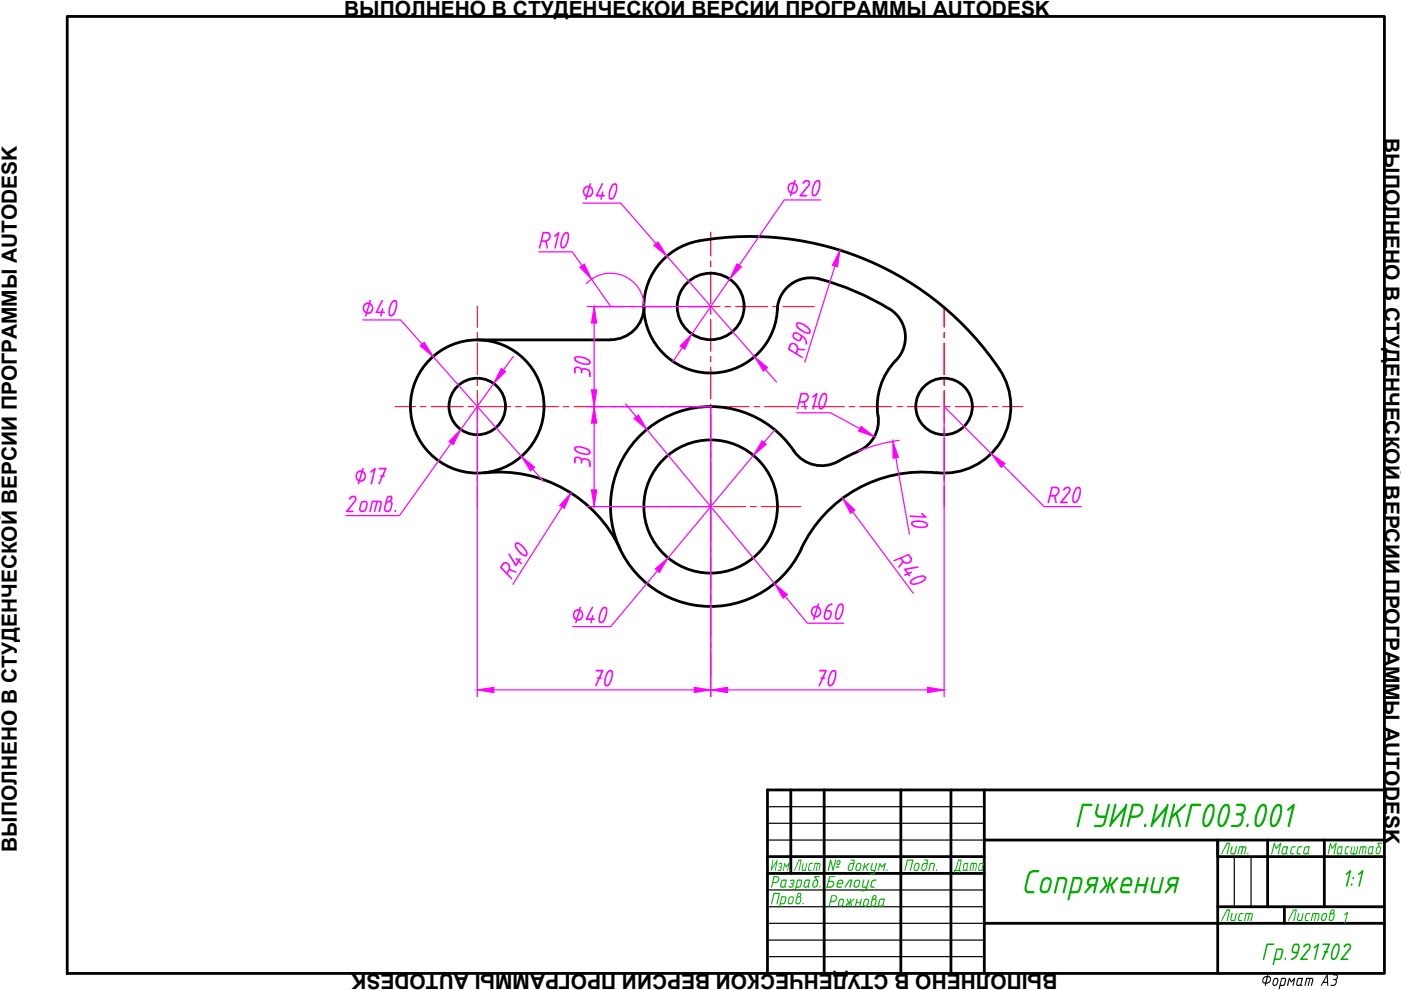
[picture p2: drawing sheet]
<svg xmlns="http://www.w3.org/2000/svg" width="297mm" height="210mm" viewBox="0 0 297 210" stroke-linecap="round" stroke-linejoin="round" font-family="sans-serif">
<!-- layer: 0 -->
<g fill="none" stroke="#000" stroke-width=".59">
<path d="M14.3 3.5h279.2v202.9h-279.2zM101.2 72.1h28.3M136.6 65a7.1 7.1 0 0 1-7.1 7M164.8 65a14.1 14.1 0 0 1-13.3 14.1 14.1 14.1 0 0 1-14.8-12.5 14.1 14.1 0 0 1 11.6-15.5 63.7 63.7 0 0 1 63.6 27.2M188.5 65.5a54.7 54.7 0 0 0-15.6-6.5 7.1 7.1 0 0 0-8.1 6.6M188.6 65.5a7 7 0 0 1 1.4 10.9M189.9 76.4a14.1 14.1 0 0 0-3.8 11.8M211.9 78.3a14.1 14.1 0 0 1 .4 15.2 14.1 14.1 0 0 1-13.7 6.7M168.3 95.6a7.1 7.1 0 0 0 9.5 2.2M168.3 95.6a21.2 21.2 0 0 0-32.4-3.4 21.2 21.2 0 0 0 2.5 32.5 21.2 21.2 0 0 0 31.5-8.3M181.9 95.7l-4.2 2.1M186.2 88.2a7 7 0 0 1-4.3 7.5"/>
<path d="M102.7 100.3a28.3 28.3 0 0 1 28.8 16.1M198.6 100.3a28.3 28.3 0 0 0-28.7 16.1M167.7 167.5v17.7M174.7 167.5v38.9M191 167.5v38.9M201.6 167.5v38.9M208.7 167.5v38.9M208.7 178.1h84.8M268.8 178.1v14.1M280.8 178.1v14.1M293.5 167.5h-130.8v38.9M162.7 181.6h46"/>
<path d="M162.7 185.2h46M208.7 195.8h84.8M258.2 192.2h35.3M293.5 181.6h-35.3v-3.5v28.3"/>
<circle cx="150.7" cy="65" r="7.1"/>
<circle cx="101.2" cy="86.2" r="6"/>
<circle cx="101.2" cy="86.2" r="14.1"/>
<circle cx="200.2" cy="86.2" r="6"/>
<circle cx="150.7" cy="107.4" r="14.1"/>
</g>
<path d="M162.7 171h46M162.7 174.6h46M162.7 178.1h46M162.7 188.7h46M162.7 192.2h46M162.7 199.3h46M162.7 195.8h46M261.7 181.6v10.6M265.2 181.6v10.6M162.7 202.8h46" fill="none" stroke="#000" stroke-width=".25"/>
<path d="M183.2 149.5h.1" fill="none" stroke="#f00" stroke-width=".21"/>
<g fill="none" stroke="#f00" stroke-width=".25">
<path d="M150.7 49.2v5.1M150.7 55.4v1.1M150.7 57.6v6.8M101.2 65v4.4M101.2 70.5v1.1M101.2 72.7v6.8M126 65h6.4M133.5 65h1.2M135.8 65h6.8M143.7 65h1.1M145.9 65h6.7M150.7 65.5v1.1"/>
<path d="M150.7 67.7v6.8M150.7 75.6v1.1M150.7 77.8v6.8M153.8 65h1.1M156 65h6.8M200.2 65v4.4M200.2 70.5v1.1M200.2 72.7v6.8M83.8 86.2h4.2M89.2 86.2h1.1M91.4 86.2h6.8M99.3 86.2h1.1"/>
<path d="M101.2 80.6v1.1M101.2 82.8v6.7M101.2 90.7v1.1M101.2 92.9v6.8M101.5 86.2h6.7M109.4 86.2h1.1M111.6 86.2h6.7M119.5 86.2h1.1M121.7 86.2h6.8M129.6 86.2h1.1M131.8 86.2h6.7M139.7 86.2h1.1"/>
<path d="M141.9 86.2h6.8M149.8 86.2h1.1M150.7 85.7v1.1M150.7 87.9v6.8M150.7 95.8v1.1M150.7 98.1v6.7M152 86.2h6.8M159.9 86.2h1.1M162.1 86.2h6.8M180.1 86.2h1.1M182.3 86.2h6.8M190.2 86.2h1.1"/>
<path d="M192.4 86.2h6.8M200.2 80.6v1.1M200.2 82.8v6.7M200.2 90.7v1.1M200.2 92.9v6.8M200.3 86.2h1.1M202.6 86.2h6.7M210.4 86.2h1.1M212.6 86.2h4.3M101.2 100.8v1.1M101.2 103.1v4.3M129.5 107.4h8.4"/>
<path d="M139 107.4h1.1M141.2 107.4h6.7M149.1 107.4h1.1M150.7 105.9v1.1M150.7 108.1v6.8M150.7 116v1.1M150.7 118.3v6.7M151.3 107.4h6.8M159.2 107.4h1.1M161.4 107.4h8.4M200.2 100.8v1.1M200.2 103.1v4.3"/>
<path d="M150.7 126.1v1.1M150.7 128.3v6.8M150.7 136.2v1.1M150.7 138.4v5.1"/>
</g>
<g fill="none" stroke="#f0f" stroke-width=".25">
<path d="M114.2 53.4h7.2l2 2.9M123.6 43.1h8l7.5 8.6M125.4 59.2l4.1 5.8M141.4 54.3l18.6 21.4M154.7 59.2l-8 11.6M174 42.4h-7.7l-9.6 13.9M177 56.4l-6.4 20.4M76.9 67.8h8l4.6 5.2M91.8 75.6l18.8 21.2M108.8 75.6l-2 2.8M124.3 60.1a7.1 7.1 0 0 1 7.8-1.7 7.1 7.1 0 0 1 4.5 6.6M124.5 65h26.2"/>
<path d="M126 68.5v14.1M144.7 73.7l-2 2.9M162.3 78.3l2.3 2.7M95.7 94l-11 15.3h-11.4M101.2 86.2v61.5M104.7 81.3l-7 9.8M112.9 99.5l2.4 2.6M124.5 86.2h26.3M126 89.7v14.2M132.7 85.7l2.2 2.7M137.1 91.1l27.1 32.7M150.7 86.2v61.5"/>
<path d="M159.8 96.5l-18.2 21.8M164.3 91.1l-2.3 2.7M168.9 87.5h7.2l6.2 3.4M189.9 97l2.9 16.2M190.7 93.4a35.4 35.4 0 0 0-8.8 2.3M210.2 96.2l-10-10v61.5M212.7 98.7l8.7 8.7h7.8M119.2 107.5l-10.5 16.4M124.5 107.4h26.2M180.8 108.5l12.8 17.3M139.4 121l-9.9 11.9h-8.1M166.5 126.5l4.7 5.6h7.7"/>
<path d="M104.7 146.3h42.5M154.2 146.3h42.5"/>
</g>
<g fill="#f0f" stroke="#f0f" stroke-width=".21">
<path d="M106.3 78.1l.9 .7-2.5 2.5z"/>
<path d="M97.7 91.1l-1.6 3.2-.9-.7z"/>
<path d="M110.6 96.8l2.8 2.2-.9 .8z"/>
<path d="M89.1 73.3l.8-.7 1.9 3z"/>
<path d="M161.6 93.4l.9 .8-2.7 2.3z"/>
<path d="M138.9 120.6l2.7-2.3-1.8 3.1z"/>
<path d="M134.4 88.7l1-.7 1.7 3.1z"/>
<path d="M164.2 123.8l2.7 2.3-.9 .7z"/>
<path d="M178.7 105.7l2.6 2.4-1 .8z"/>
<path d="M182.6 90.4l2.8 2.2-3.4-1.2z"/>
<path d="M210.2 96.2l2.9 2.1-.8 .8z"/>
<path d="M178.1 53.1l-.5 3.5-1.1-.4z"/>
<path d="M160 75.7l2.8 2.2-.9 .8z"/>
<path d="M138.6 52l.9-.7 1.9 3z"/>
<path d="M146.7 70.8l-1.5 3.3-1-.7z"/>
<path d="M156.2 55.9l1 .7-2.5 2.6z"/>
<path d="M122.9 56.7l1-.7 1.5 3.2z"/>
<path d="M121.1 104.5l-1.4 3.3-1.1-.6z"/>
<path d="M101.2 146.3l3.5-.6v1.2z"/>
<path d="M147.2 145.7l3.5 .6-3.5 .6z"/>
<path d="M150.7 146.3l3.5-.6v1.2z"/>
<path d="M196.7 145.7l3.5 .6-3.5 .6z"/>
<path d="M126 65l.5 3.5h-1.1z"/>
<path d="M125.4 82.6h1.1l-.5 3.6z"/>
<path d="M125.4 103.9h1.1l-.5 3.5z"/>
<path d="M126 86.2l.5 3.5h-1.1z"/>
<path d="M189.3 93.6l1.2 3.4-1.2 .2z"/>
</g>
<g font-size="9.4" fill="#00ad00">
<text x="227.7" y="175.4">ГУИР.ИКГ003.001</text>
<text x="216.4" y="189.4">Сопряжения</text>
</g>
<g font-size="6.7" fill="#f0f">
<text x="166.1" y="41.7">∅20</text>
<text x="122.8" y="42.4">∅40</text>
<text x="113.9" y="52.7">R10</text>
<text x="76.1" y="67.1">∅40</text>
<text x="170.1" y="76.3" transform="rotate(-72 170.1 76.3)">R90</text>
<text x="125.3" y="80.3" transform="rotate(-90 125.3 80.3)">30</text>
<text x="168.6" y="86.8">R10</text>
<text x="125.3" y="99.4" transform="rotate(-90 125.3 99.4)">30</text>
<text x="74.6" y="102.7">∅17</text>
<text x="221.7" y="106.7">R20</text>
<text x="73" y="108.6">2отв.</text>
<text x="192.6" y="108.3" transform="rotate(79 192.6 108.3)">10</text>
<text x="189.1" y="118.5" transform="rotate(53 189.1 118.5)">R40</text>
<text x="108.3" y="123.2" transform="rotate(-57 108.3 123.2)">R40</text>
<text x="171.1" y="131.5">∅60</text>
<text x="120.6" y="132.1">∅40</text>
<text x="125.1" y="145.6">70</text>
<text x="172.5" y="145.6">70</text>
</g>
<g font-size="6.7" fill="#00ad00">
<text x="284.3" y="188">1:1</text>
<text x="267.4" y="203.6">Гр.921702</text>
</g>
<g font-size="4.7" fill="#00ad00">
<text x="163.2" y="184.7">Изм.</text>
<text x="168.1" y="184.7">Лист</text>
<text x="175.2" y="184.7">№ докум.</text>
<text x="191.5" y="184.7">Подп.</text>
<text x="202.1" y="184.7">Дата</text>
<text x="258.6" y="181.2">Лит.</text>
<text x="269.3" y="181.2">Масса</text>
<text x="281.3" y="181.2">Масштаб</text>
<text x="163.2" y="188.2">Разраб.Белоус</text>
<text x="163.2" y="191.7">Пров.</text>
<text x="175.5" y="192.2">Рожнова</text>
<text x="258.6" y="195.3">Лист</text>
<text x="272.8" y="195.3">Листов1</text>
</g>
<text font-size="4.7" x="267.1" y="209.1">Формат А3</text>
<g font-size="4.4">
<text x="73" y="3.4">ВЫПОЛНЕНО В СТУДЕНЧЕСКОЙ ВЕРСИИ ПРОГРАММЫ AUTODESK</text>
<text x="293.6" y="29.3" transform="rotate(90 293.6 29.3)">ВЫПОЛНЕНО В СТУДЕНЧЕСКОЙ ВЕРСИИ ПРОГРАММЫ AUTODESK</text>
<text x="3.6" y="180.6" transform="rotate(-90 3.6 180.6)">ВЫПОЛНЕНО В СТУДЕНЧЕСКОЙ ВЕРСИИ ПРОГРАММЫ AUTODESK</text>
<text x="224.2" y="206.4" transform="rotate(180 224.2 206.4)">ВЫПОЛНЕНО В СТУДЕНЧЕСКОЙ ВЕРСИИ ПРОГРАММЫ AUTODESK</text>
</g>
</svg>
